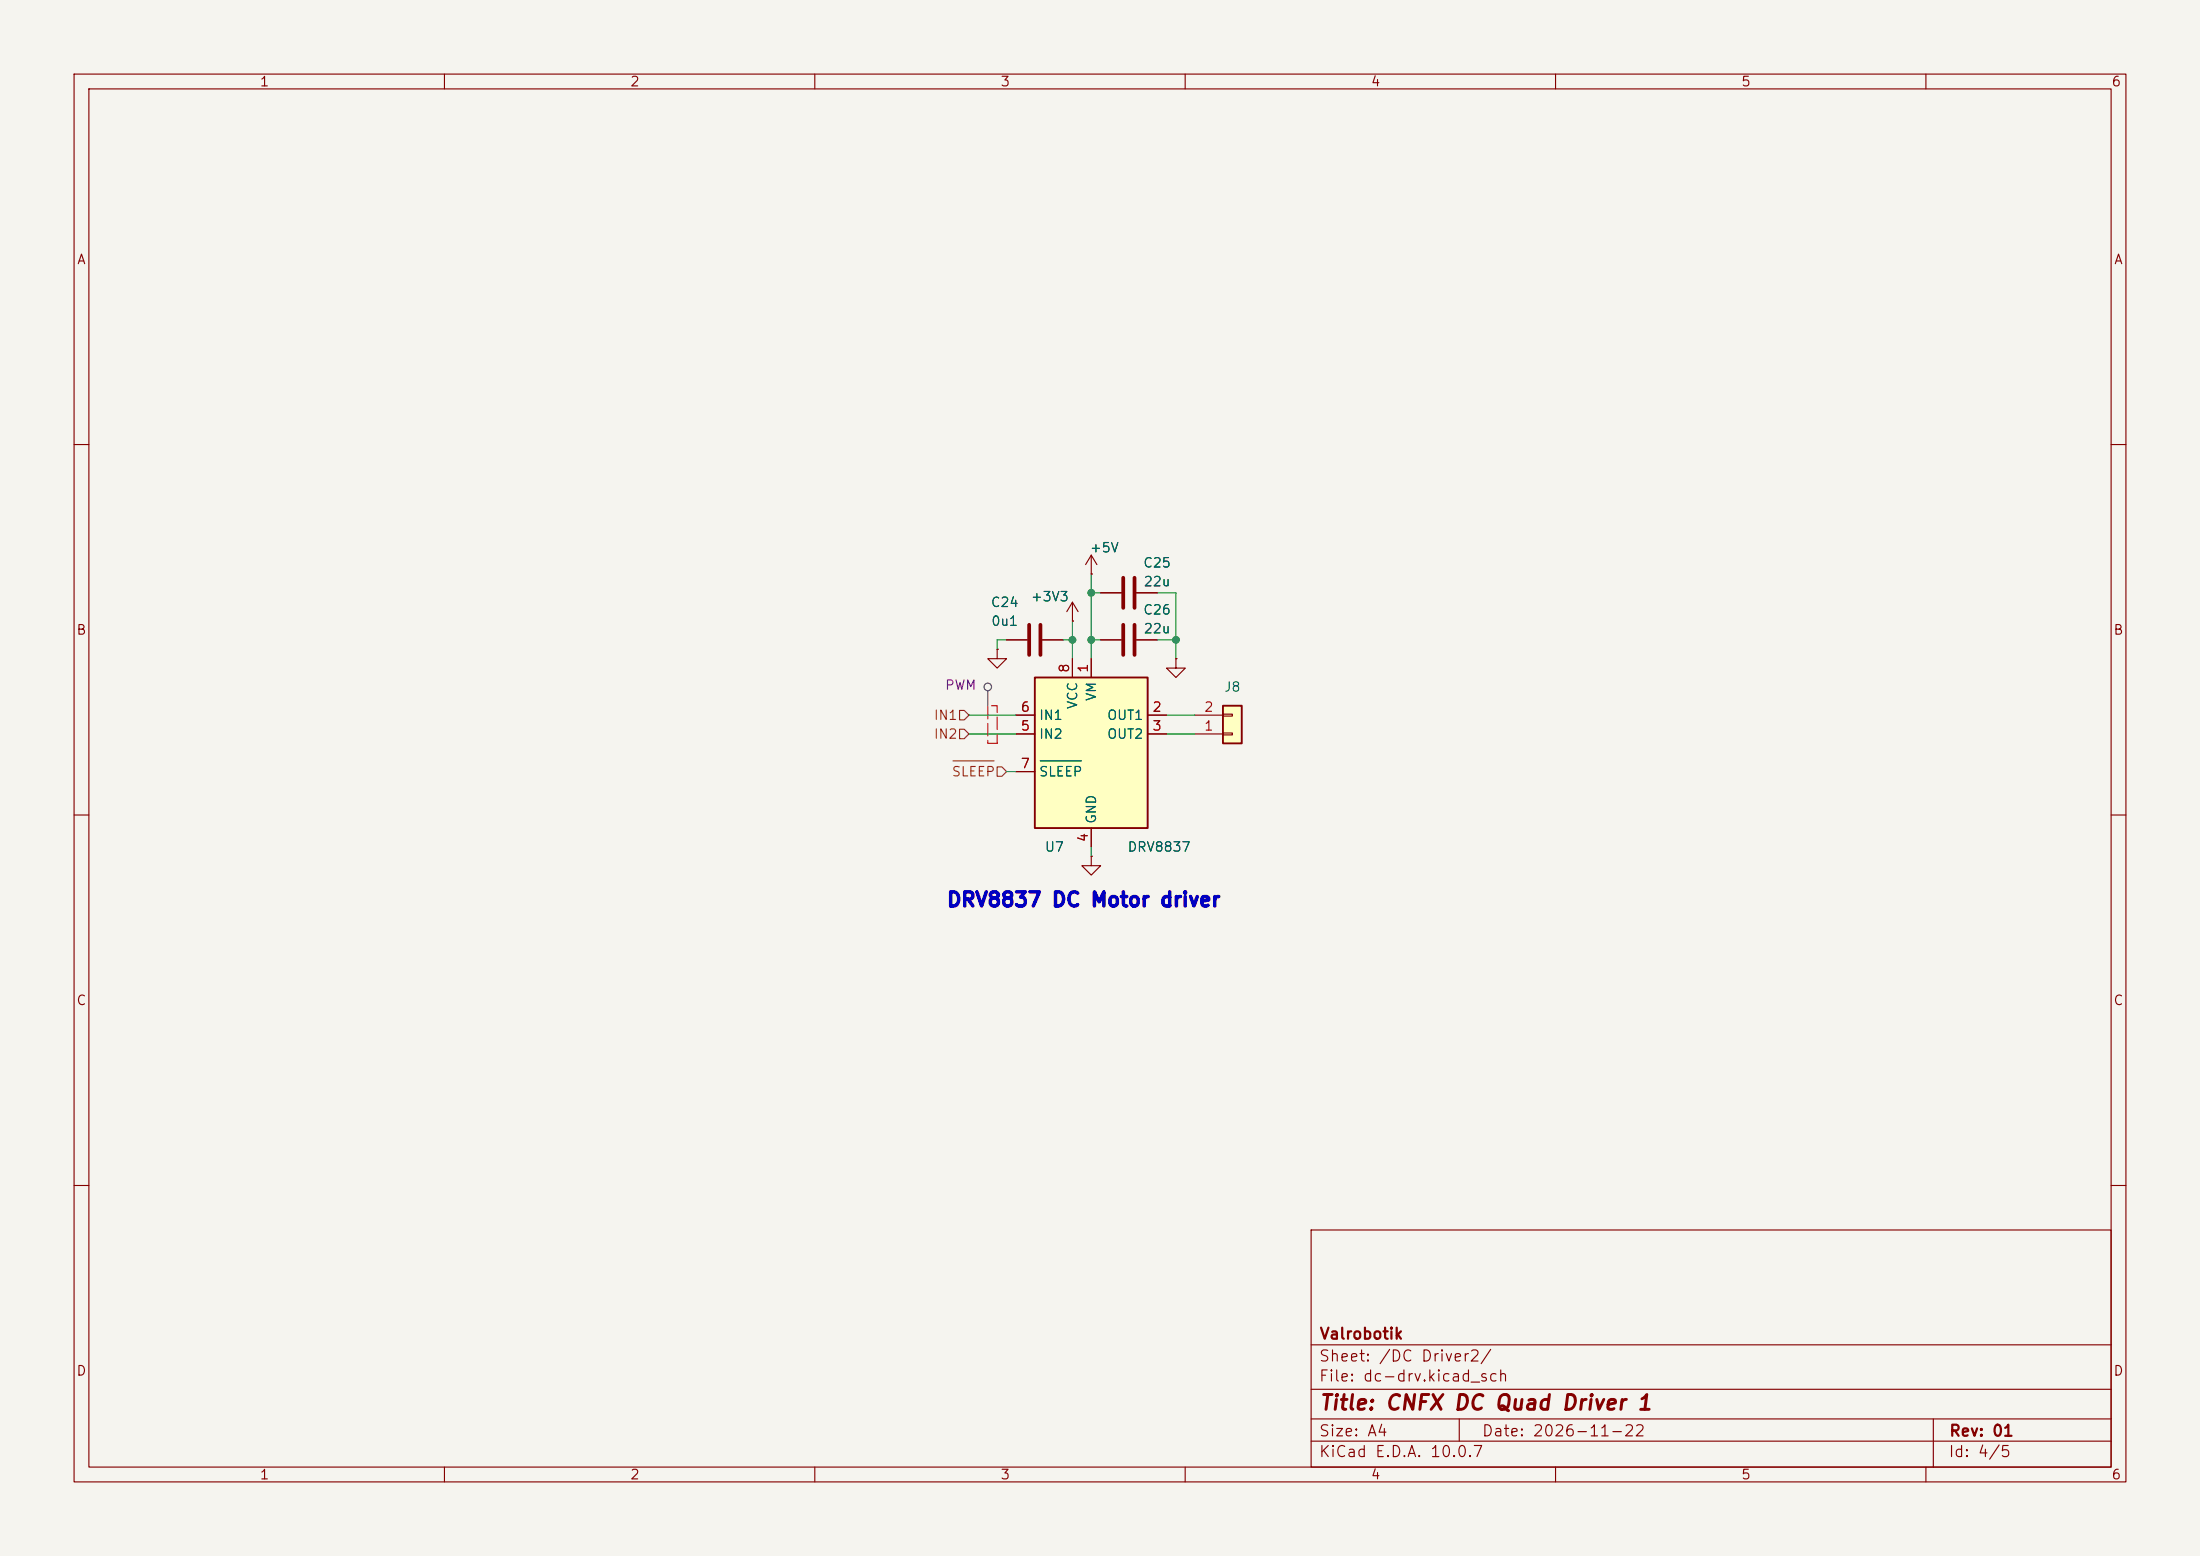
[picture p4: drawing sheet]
<svg xmlns="http://www.w3.org/2000/svg" width="297mm" height="210mm" viewBox="0 0 297 210" stroke-linecap="round" stroke-linejoin="round" font-family="sans-serif">
<path d="M0 0h297v210h-297z" fill="#f5f4ef" stroke="#f5f4ef" stroke-width=".14"/>
<g fill="none" stroke="#840000" stroke-width=".15">
<path d="M10 10h277v190h-277zM12 12h273v186h-273zM60 10v2M110 10v2M160 10v2M210 10v2M260 10v2M10 60h2M285 60h2M10 110h2M285 110h2M10 160h2"/>
<path d="M177 166h108v32h-108zM285 160h2M60 198v2M110 198v2M160 198v2M177 194.5h108M177 191.5h108M177 187.5h108M177 181.5h108M197 191.5v3M210 198v2M260 198v2"/>
<path d="M261 191.5v6.5"/>
</g>
<path d="M139.7 91.4h15.2v20.4h-15.2z" fill="#ffffc2"/>
<path d="M139.7 91.4h15.2v20.4h-15.2z" fill="none" stroke="#840000" stroke-width=".25"/>
<g fill="none" stroke="#840000" stroke-width=".15">
<path d="M147.3 77.5h.1M147.3 74.9v2.6M147.3 74.9l-.7 1.3M147.3 74.9l.8 1.3M137.2 96.5h2.5M137.2 99.1h2.5M144.8 88.9v2.5M147.3 88.9v2.5M148.6 80h2.8M148.6 86.4h2.8M153.4 80h2.8M153.4 86.4h2.8"/>
<path d="M154.9 96.5h2.6M154.9 99.1h2.6M137.2 104.1h2.5M147.3 111.8v2.5"/>
</g>
<path d="M140.4 102.7h5.6" fill="none" stroke="#006464" stroke-width=".15"/>
<path d="M151.6 78v4M153.2 78v4M151.6 84.3v4.1M153.2 84.3v4.1" fill="none" stroke="#840000" stroke-width=".51"/>
<path d="M165.1 95.3h2.5v5h-2.5z" fill="#ffffc2"/>
<path d="M165.1 95.3h2.5v5h-2.5z" fill="none" stroke="#840000" stroke-width=".25"/>
<g fill="none" stroke="#840000" stroke-width=".15">
<path d="M147.3 77.5h.1M134.6 87.6v1.3h1.3l-1.3 1.3-1.3-1.3h1.3M134.6 87.6h.1M135.9 86.4h2.8M137.2 99.1h2.5M137.2 96.5h2.5M140.7 86.4h2.8M144.8 83.8h.1M144.8 81.3l-.8 1.3M144.8 81.3l.7 1.3M144.8 81.3v2.5M144.8 88.9v2.5"/>
<path d="M147.3 88.9v2.5M148.6 86.4h2.8M148.6 80h2.8M153.4 86.4h2.8M153.4 80h2.8M154.9 99.1h2.6M154.9 96.5h2.6M158.7 88.9v1.3h1.3l-1.3 1.2-1.2-1.2h1.2M158.7 88.9h.1M161.3 99.1h3.8M161.3 96.5h3.8M165.1 98.9h1.3v.3h-1.3z"/>
<path d="M165.1 96.4h1.3v.2h-1.3zM137.2 104.1h2.5M147.3 115.6v1.2h1.3l-1.3 1.3-1.3-1.3h1.3M147.3 115.6h.1M147.3 111.8v2.5"/>
</g>
<path d="M138.9 84.3v4.1M140.5 84.3v4.1" fill="none" stroke="#840000" stroke-width=".51"/>
<g fill="none" stroke="#484848" stroke-width=".15">
<path d="M133.3 93.2v2.1"/>
<circle cx="133.4" cy="92.7" r=".51"/>
</g>
<path d="M134.6 100.3h-1.3v-5h1.3v5" fill="none" stroke="#f00" stroke-width=".15" stroke-dasharray="1.7 .6"/>
<path d="M129.5 98.4h.7l.6 .7-.6 .6h-.7zM129.5 95.9h.7l.6 .6-.6 .7h-.7zM128.7 102.7h5.5M134.6 103.5h.7l.6 .6-.6 .7h-.7z" fill="none" stroke="#725600" stroke-width=".15"/>
<g fill="none" stroke="#009600" stroke-width=".15">
<path d="M147.3 77.5v11.4M130.8 99.1h6.4M130.8 96.5h6.4M135.9 86.4h-1.3v1.2M143.5 86.4h1.3M144.8 83.8v5.1M147.3 86.4h1.3M147.3 80h1.3M156.2 80h2.5v8.9M156.2 86.4h2.5M157.5 99.1h3.8M157.5 96.5h3.8"/>
<path d="M135.9 104.1h1.3M147.3 114.3v1.3"/>
</g>
<path d="M140.4 102.7h5.6" fill="none" stroke="#006464" stroke-width=".15"/>
<g fill="#009600" stroke="#009600" stroke-width=".14">
<circle cx="147.3" cy="86.4" r=".46"/>
<circle cx="144.8" cy="86.4" r=".46"/>
<circle cx="147.3" cy="80" r=".46"/>
<circle cx="158.7" cy="86.4" r=".46"/>
</g>
<text font-size="2" fill="#840000" x="178" y="190.8">Title: CNFX DC Quad Driver 1</text>
<text font-size="1.9" fill="#0000c2" x="127.7" y="122.8">DRV8837 DC Motor driver</text>
<g font-size="1.5" fill="#840000">
<text x="178" y="184.1">Sheet: /DC Driver2/</text>
<text x="178" y="181.1">Valrobotik</text>
<text x="178" y="186.8">File: dc-drv.kicad_sch</text>
<text x="178" y="197">KiCad E.D.A. 10.0.7</text>
<text x="178" y="194.2">Size: A4</text>
<text x="200" y="194.2">Date: 2026-11-22</text>
<text x="263" y="197">Id: 4/5</text>
<text x="263" y="194.2">Rev: 01</text>
</g>
<g font-size="1.3" fill="#840000">
<text x="35" y="12">1</text>
<text x="85" y="12">2</text>
<text x="135" y="12">3</text>
<text x="185" y="12">4</text>
<text x="235" y="12">5</text>
<text x="285" y="12">6</text>
<text x="10.3" y="36">A</text>
<text x="285.3" y="36">A</text>
<text x="10.2" y="86">B</text>
<text x="285.2" y="86">B</text>
<text x="10.2" y="136">C</text>
<text x="285.2" y="136">C</text>
<text x="10.2" y="186">D</text>
<text x="285.2" y="186">D</text>
<text x="35" y="200">1</text>
<text x="85" y="200">2</text>
<text x="135" y="200">3</text>
<text x="185" y="200">4</text>
<text x="235" y="200">5</text>
<text x="285" y="200">6</text>
</g>
<g font-size="1.3" fill="#006464">
<text x="147" y="74.9">+5V</text>
<text x="154.2" y="76.9">C25</text>
<text x="133.7" y="82.2">C24</text>
<text x="139.1" y="81.5">+3V3</text>
<text x="154.2" y="83.3">C26</text>
<text x="154.3" y="79.4">22u</text>
<text x="133.7" y="84.8">0u1</text>
<text x="154.3" y="85.8">22u</text>
<text x="145.7" y="95.8" transform="rotate(-90 145.7 95.8)">VCC</text>
<text x="148.3" y="94.7" transform="rotate(-90 148.3 94.7)">VM</text>
<text x="165.2" y="93.7">J8</text>
<text x="140.2" y="100">IN2</text>
<text x="140.2" y="97.5">IN1</text>
<text x="149.4" y="97.5">OUT1</text>
<text x="149.4" y="100">OUT2</text>
<text x="140.2" y="105.1">SLEEP</text>
<text x="148.3" y="111.3" transform="rotate(-90 148.3 111.3)">GND</text>
<text x="141" y="115.3">U7</text>
<text x="152.1" y="115.3">DRV8837</text>
</g>
<text font-size="1.3" fill="#840084" x="127.5" y="93.4">PWM</text>
<g font-size="1.3" fill="#a90000">
<text x="144.6" y="90.9" transform="rotate(-90 144.6 90.9)">8</text>
<text x="147.2" y="90.9" transform="rotate(-90 147.2 90.9)">1</text>
<text x="137.7" y="98.9">5</text>
<text x="137.7" y="96.4">6</text>
<text x="155.5" y="96.4">2</text>
<text x="155.5" y="98.9">3</text>
<text x="162.5" y="98.9">1</text>
<text x="162.5" y="96.4">2</text>
<text x="137.7" y="104">7</text>
<text x="147.2" y="113.8" transform="rotate(-90 147.2 113.8)">4</text>
</g>
<g font-size="1.3" fill="#725600">
<text x="126" y="100">IN2</text>
<text x="126" y="97.5">IN1</text>
<text x="128.4" y="105.1">SLEEP</text>
</g>
</svg>
